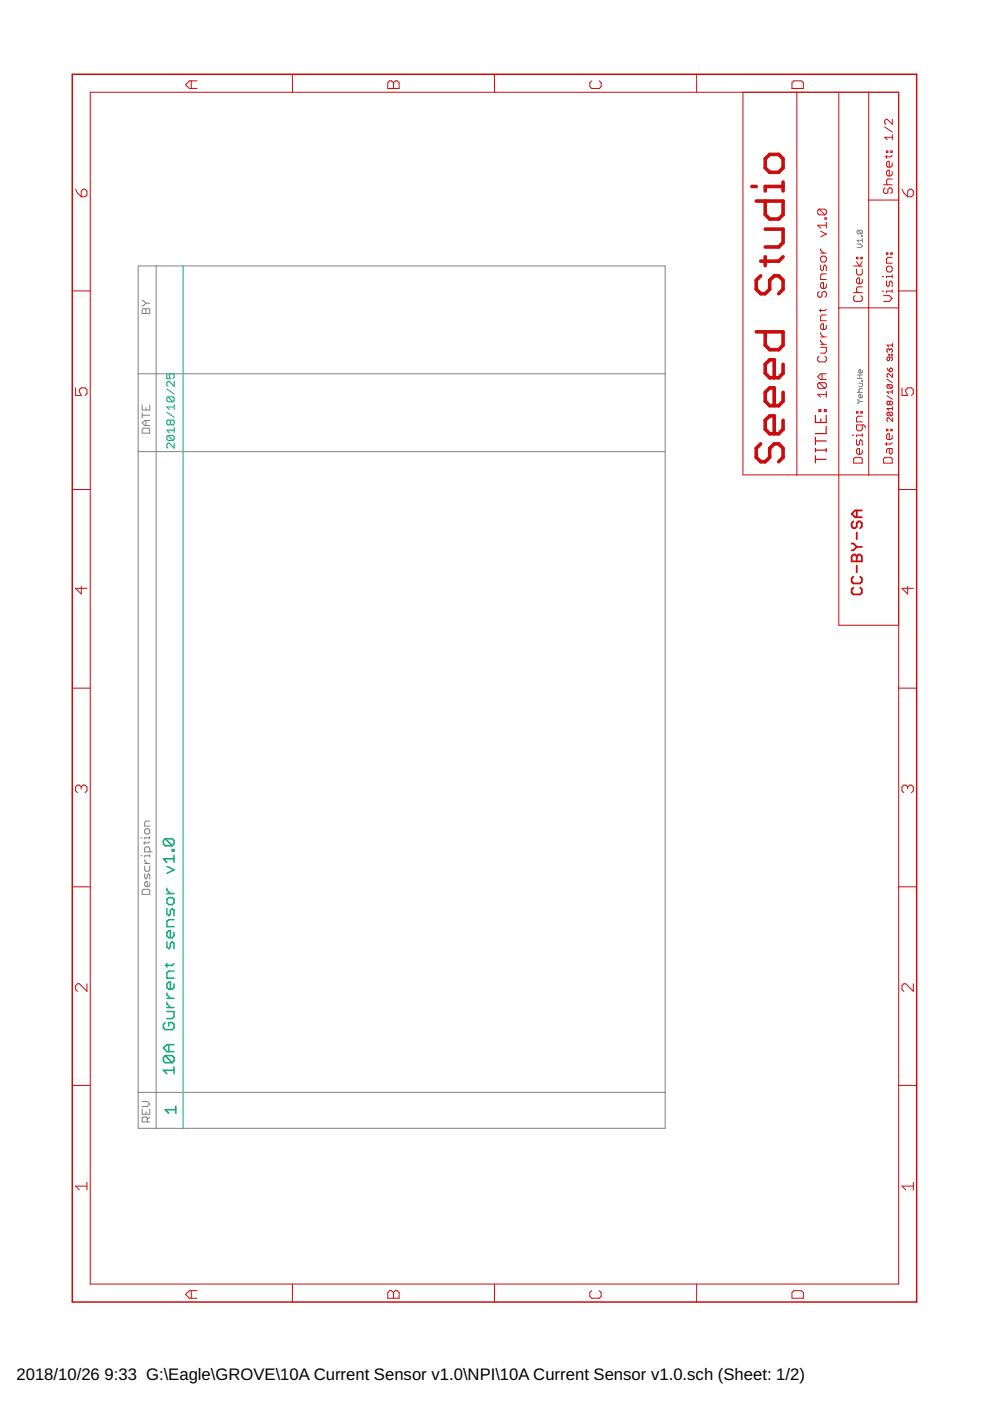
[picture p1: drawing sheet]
<svg xmlns="http://www.w3.org/2000/svg" width="210mm" height="297mm" viewBox="0 0 210 297" stroke-linecap="round" stroke-linejoin="round" font-family="sans-serif">
<g fill="none" stroke="#808080" stroke-width=".21">
<path d="M29.3 56.4h111.7v182.8h-111.7zM33.1 56.4v182.8M181.7 51.8h.8l.4 .3-.4 .4h-.8M181.9 48.8h.8l.2 .2v.4l-.2 .2M181.9 48.8l-.2 .2v.4l.2 .2h.8M181.9 48.8l.8 .8M182.7 50h.2v.2h-.2zM182.9 50.6v.7M182.9 50.9h-1.2l.4 .4M29.3 79.2h111.7M30.1 65.7l.3-.3h.3l.2 .3 .3-.3h.3l.2 .3v.8h-1.6zM30.1 63.8h.3l.5 .5"/>
<path d="M30.9 65.7v.8M30.9 64.3l-.5 .5h-.3M30.9 64.3h.8M181.7 79.5h1.2M182.3 79.5v.7M182.9 78.5v.4l-.2 .2h-.4l-.2-.2v-.4l.4-.2v.8M29.3 95.8h111.7M30.1 85.9v1h1.6v-1M30.1 87.5v1.1M30.1 88h1.6M30.4 90.8h1.1l.2 .3v.7h-1.6v-.7zM30.9 86.4v.5"/>
<path d="M30.9 89.2v1M31.7 89.2h-1l-.6 .5 .6 .5h1M181.7 84.8l.6 .3M181.7 83.2h1.2M181.7 80.2h1.2M182.1 81.3h.8v.5l-.2 .2h-.6M182.3 85.1l-.4 .4h-.2M182.3 85.1h.6M182.7 80.6h.2v.2h-.2zM182.9 83.8v.4l-.2 .1h-.4l-.2-.1v-.4l.4-.2v.7M182.9 82.4h-.6l-.2 .2v.4l.2 .2M29.9 177.6h.2"/>
<path d="M30.7 176l.2-.3h.6l.2 .3v.5l-.2 .3h-.6l-.2-.3zM30.7 178.5v.5M31.7 177.4v.5M31.7 174.1h-.8l-.2 .3v.8h1M31.7 177.6h-1v.3M31.7 178.5l-.2 .2h-1.1M29.9 181.4h.2M30.4 188.6h1.1l.2 .2v.8h-1.6v-.8zM30.7 185.3v.8l.2 .3 .3-.3v-.6l.3-.2 .2 .2v.9M30.7 183.6v.8l.2 .3h.6l.2-.3v-.8M30.7 182.3v.2l.5 .6M30.7 183.1h1"/>
<path d="M31.7 187.2v.5l-.2 .3h-.6l-.2-.3v-.5l.2-.3h.3v1.1M31.7 180.6v-.8l-.2-.2h-.6l-.2 .2v.8h1.6M31.7 181.2v.5M31.7 181.4h-1v.3M29.3 231.6h111.7M30.1 235.2v1h1.6v-1M30.1 233.5h1.1l.5 .6-.5 .5h-1.1M30.9 235.7v.5M31.2 237.9v-.8l-.3-.3h-.5l-.3 .3v.8h1.6M31.7 236.8l-.5 .5"/>
</g>
<g fill="none" stroke="#c90d0c" stroke-width=".21">
<path d="M19.1 19.6h171.4v252.6h-171.4zM40.6 17.1v1.7M41.8 17.1h-1.6l-.9 .8 .9 .9h1.6M62 15.7v3.9M82.2 17.5l.4-.4h.4l.4 .4 .4-.4h.4l.4 .4v1.3h-2.4zM83.4 17.5v1.3M104.8 15.7v3.9M125.5 17.1l-.4 .4v.9l.4 .4h1.6l.4-.4v-.9l-.4-.4M147.7 15.7v3.9M157.5 19.6v81.1h33M167.9 17.5l.4-.4h1.6l.4 .4v1.3h-2.4zM169 19.6v81.1"/>
<path d="M177.8 19.6v81.1M184.2 19.6v81.1M187.3 39.2h1.9M187.6 26.9l1.6 1.1M187.6 39.8l-.3 .3v.6l.3 .3h.4l.3-.3v-.6l.3-.3h.3l.3 .3v.6l-.3 .3M188 32h.3v.3h-.3zM188 33v.6M188.9 32h.3v.3h-.3zM189.2 34.5v.6l-.3 .3h-.6l-.3-.3v-.6l.3-.3h.3v1.2M189.2 36.4v.6l-.3 .3h-.6l-.3-.3v-.6l.3-.3h.3v1.2M189.2 38h-.9l-.3 .3v.6l.3 .3M189.2 33l-.3 .3h-1.3"/>
<path d="M189.2 29.1h-1.6l.5 .5M189.2 25.3v1.1l-1.1-1.1h-.2l-.3 .2v.6l.3 .3M189.2 28.6v1M16 40.1l.4 .8 .8 .8M17.6 40.1h.4l.4 .4v.8l-.4 .4h-.8v-1.2zM173.7 44.3h1.2l.3 .3v.7l-.3 .3M173.7 44.3l-.3 .3v.7l.3 .3h1.2M173.7 44.3l1.2 1.3M174 54.6l.3-.3h.6l.3 .3v.6l-.3 .3h-.6l-.3-.3zM174 56.2v.9l.3 .3 .3-.3v-.6l.3-.3 .3 .3v.9M174 52.7v.3l.6 .7M174 53.7h1.2"/>
<path d="M174 49l1.2 .6-1.2 .6M174.9 46.2h.3v.3h-.3zM175.2 47.1v1.3M175.2 58.1h-.9l-.3 .3v.9h1.2M175.2 47.8h-1.8l.6 .6M181 56.4h1.8M181.6 57.1v.9l.3 .3h.6l.3-.3v-.9M181.6 54.5h.3v.4h-.3zM181.6 55.5l.6 .9 .6-.9M182.5 54.5h.3v.4h-.3zM182.8 59.2v.7l-.3 .3h-.6l-.3-.3v-.7l.3-.3h.3v1.3M184.2 42.4h6.3"/>
<path d="M187 58.6h.3M188 56.7l.3-.2h.6l.3 .2v.7l-.3 .3h-.6l-.3-.3zM188 59.6v.9l.3 .3 .3-.3v-.6l.3-.3 .3 .3v.9M188 53.6h.3v.3h-.3zM188.9 53.6h.3v.3h-.3zM189.2 58.3v.6M189.2 54.6h-.9l-.3 .3v.9h1.2M189.2 58.6h-1.2v.3M191.2 40.1l.4 .8 .8 .8M192.4 40.5l.4-.4h.5l.4 .4v.8l-.4 .4h-.9zM15.3 61.7h3.8M173.7 61.8l-.3 .3v.6l.3 .3h.3l.3-.3v-.6l.3-.3h.3l.3 .3v.6l-.3 .3"/>
<path d="M173.7 75.5l-.3 .3v.6l.3 .3h1.2l.3-.3v-.6l-.3-.3M174 73.6h1.2v.9l-.3 .4h-.9M174 73h1.2M174 72.1v.3l.6 .6M174 65.5v.6M174 70.5v.3l.6 .6M174 71.4h1.2M174.3 79.2v1.3M175.2 60.2v.6l-.3 .4h-.6l-.3-.4v-.6l.3-.3h.3v1.3M175.2 69v.6l-.3 .3h-.6l-.3-.3v-.6l.3-.3h.3v1.2M175.2 79.2h-1.2l-.6 .7 .6 .6h1.2M175.2 66.8h-.9l-.3 .3v.9h1.2"/>
<path d="M175.2 65.5l-.3 .3h-1.2M177.8 65.3h12.7M181 62h1.8M181.3 62.7l-.3 .3v.6l.3 .3h1.2l.3-.3v-.6l-.3-.3M182.8 60.8h-.9l-.3 .3v.6l.3 .3M187 61.7h.3M187.3 62.7h1.3l.6 .6-.6 .6h-1.3M188.1 78l.5 .8M188.4 75.1h.2v.2h-.2zM188.6 74.1l.2-.1 .4 .1v.4l-.2 .2M188.6 75.7v.6l-.2 .2-.3-.2v-.4l.2-.2h.7l.2 .2v.4l-.2 .2M188.6 78.2l.4-.2 .2 .2v.4l-.2 .2h-.4z"/>
<path d="M188.6 74.1l-.2-.1-.3 .1v.4l.2 .2M188.6 74.1v.2M189 75.1h.2v.2h-.2zM189.2 61.4v.6M189.2 61.7h-1.2v.3M189.2 79.2v.8l-.8-.8h-.1l-.2 .2v.4l.2 .2M189.2 72.8v.8M189.2 73.2h-1.1l.3 .4M190.5 61.7h3.9M16 82.2v1.6h1.2l-.4-.8v-.4l.4-.4h.8l.4 .4v.8l-.4 .4M173.7 81.1h1.2l.3 .3v.6l-.3 .3M173.7 81.1l-.3 .3v.6l.3 .3h1.2"/>
<path d="M173.7 81.1l1.2 1.2M175.2 83.6h-1.8l.6 .6M175.2 83v1.2M180.7 92.3h.3M181 97.3l.3-.3h1.2l.3 .3v.9h-1.8zM181.6 93.2v.9l.3 .3 .3-.3v-.6l.3-.3 .3 .3v.9M181.6 87.3h.3v.3h-.3zM182.5 87.3h.3v.3h-.3zM182.8 90.1v.9l-.3 .3h-.6l-.3-.3v-.9h1.5l.3 .3v.3M182.8 92v.6M182.8 95.4v.6l-.3 .3h-.6l-.3-.3v-.6l.3-.3h.3v1.2M182.8 88.2h-.9l-.3 .3v1h1.2"/>
<path d="M182.8 92.3h-1.2v.3M187.3 97.3l.3-.3h1.3l.3 .3v.9h-1.9zM188 91h.3v.3h-.3zM188 93.8v.6M188.1 83.9l1.1 .8M188.1 80.4l1.1 .8M188.3 81.6l-.2 .1v.4l.2 .2h.7M188.3 81.6h.7l.2 .1v.4l-.2 .2M188.3 87.4h.7l.2 .2v.4l-.2 .2M188.3 87.4l-.2 .2v.4l.2 .2h.7M188.3 87.4l.7 .8M188.3 81.6l.7 .7"/>
<path d="M188.6 95.1v.9l.3 .3 .3-.3v-.9h-.9l-.3 .3v.6M188.6 85.3l.2-.2 .4 .2v.3l-.2 .2-.4-.2M188.6 85.3l-.2-.2-.3 .2v.3l.2 .2 .3-.2M188.6 85.3v.3M188.9 91h.3v.3h-.3zM189.2 92.3v.6l-.3 .3h-.6l-.3-.3v-.6l.3-.3h.3v1.2M189.2 93.8l-.3 .3h-1.3M189.2 82.7v.8M189.2 86.2v.8M189.2 88.6v.7l-.8-.7h-.1l-.2 .2v.4l.2 .1M189.2 86.6h-1.1l.3 .4M189.2 83.1h-1.1l.3 .4"/>
<path d="M191.2 82.2v1.6h1.2l-.4-.8v-.4l.4-.4h.9l.4 .4v.8l-.4 .4M15.3 103.8h3.8M177.8 100.8v31.8h12.7M190.5 103.8h3.9M17.2 124.3v1.6l-1.2-1.2h2.4M192.4 124.3v1.6l-1.2-1.2h2.5M15.3 145.9h3.8M190.5 145.9h3.9M17.2 166.9l-.4-.4h-.4l-.4 .4v.8l.4 .4M17.2 166.9l.4-.4h.4l.4 .4v.8l-.4 .4M17.2 166.9v.4M192.4 166.9l.4-.4h.5l.4 .4v.8l-.4 .4"/>
<path d="M192.4 166.9l-.4-.4h-.4l-.4 .4v.8l.4 .4M192.4 166.9v.4M15.3 188h3.8M190.5 188h3.9M18.4 208.6v1.6l-1.6-1.6h-.4l-.4 .4v.8l.4 .4M193.7 208.6v1.6l-1.7-1.6h-.4l-.4 .4v.8l.4 .4M15.3 230.1h3.8M190.5 230.1h3.9M18.4 251.5h-2.4l.8 .8M18.4 250.7v1.6M193.7 251.5h-2.5l.8 .8M193.7 250.7v1.6"/>
<path d="M40.6 273.6v1.7M41.8 273.6h-1.6l-.9 .8 .9 .9h1.6M62 272.2v3.9M82.2 274l.4-.4h.4l.4 .4 .4-.4h.4l.4 .4v1.3h-2.4zM83.4 274v1.3M104.8 272.2v3.9M125.5 273.6l-.4 .4v.8l.4 .5h1.6l.4-.5v-.8l-.4-.4M147.7 272.2v3.9M167.9 274l.4-.4h1.6l.4 .4v1.3h-2.4z"/>
</g>
<g fill="none" stroke="#c90d0c" stroke-width=".76">
<path d="M159.4 39.5h.9M162.2 33.7l1-1h1.9l.9 1v1.9l-.9 .9h-1.9l-1-.9zM166 38.6v1.9M166 39.5h-3.8v1M160.3 42.6h5.7v2.9l-.9 .9h-1.9l-1-.9v-2.9M161.3 58.5l-1 .9v1.9l1 1h.9l1-1v-1.9l.9-.9h1l.9 .9v1.9l-.9 1M162.2 48.6h3.8v2.8l-.9 1h-2.9M162.2 54.4v1.9M166 54.4l-.9 1h-3.8M160.3 70.4h5.7v2.8l-.9 .9h-1.9l-1-.9v-2.8M166 77.2v1.9l-.9 1h-1.9l-1-1v-1.9l1-.9h.9v3.8M161.3 94.1l-1 1v1.9l1 .9h.9l1-.9v-1.9l.9-1h1l.9 1v1.9l-.9 .9"/>
<path d="M166 83.2v1.9l-.9 .9h-1.9l-1-.9v-1.9l1-1h.9v3.8M166 89.1v1.9l-.9 1h-1.9l-1-1v-1.9l1-.9h.9v3.8"/>
</g>
<path d="M172.9 97.4h2.3M172.9 88.1v1.5h2.3v-1.5M172.9 92.7v1.6M172.9 95.1v.7M172.9 96.6v1.5M172.9 95.4h2.3M172.9 93.5h2.3M173.7 86.9h.3v.3h-.3zM174 88.8v.8M174.8 86.9h.4v.3h-.4zM175.2 90.4v1.5h-2.3M175.2 95.1v.7" fill="none" stroke="#c90d0c" stroke-width=".25"/>
<path d="M15.3 15.7h179.1v260.4h-179.1z" fill="none" stroke="#c90d0c" stroke-width=".32"/>
<path d="M180.6 117.9l.3-.3h.4l.4 .3 .3-.3h.4l.3 .3v1.1h-2.1zM180.6 115.2h.3l.8 .8M180.9 110.6l-.3 .3v.7l.3 .4h.4l.4-.4v-.7l.3-.3h.4l.3 .3v.7l-.3 .4M181.7 108.2v1.5M181.7 112.9v1.4M181.7 117.9v1.1M181.7 119.9v1.4M181.7 116l-.8 .7h-.3M181.7 116h1M182.7 108.2h-1.4l-.7 .7 .7 .8h1.4M180.9 124.6l-.3 .3v.8l.3 .3h1.5l.3-.3v-.8l-.3-.3M180.9 122.3l-.3 .3v.7l.3 .4h1.5l.3-.4v-.7l-.3-.3" fill="none" stroke="#c90d0c" stroke-width=".38"/>
<g fill="none" stroke="#0dab76" stroke-width=".32">
<path d="M35 177.8h1.5l.4 .4v.7l-.4 .4M35 177.8l-.4 .4v.7l.4 .4h1.5M35 177.8l1.5 1.5M35.4 190.7l.4-.4h.7l.4 .4v.7l-.4 .4h-.7l-.4-.4zM35.4 192.6v1.2l.4 .3 .3-.3v-.8l.4-.4 .4 .4v1.1M35.4 199.7v1.1l.4 .3 .3-.3v-.8l.4-.3 .4 .3v1.1M35.4 188.3v.4l.7 .8M35.4 189.5h1.5M35.4 183.7l1.5 .7-1.5 .8M36.5 180.1h.4v.4h-.4zM36.9 181.3v1.5M36.9 197.7v.7l-.4 .4h-.7l-.4-.4v-.7l.4-.4h.3v1.5"/>
<path d="M36.9 195h-1.1l-.4 .3v1.2h1.5M36.9 182.1h-2.3l.8 .7M35 216.8l-.4 .4v.7l.4 .4h1.5l.4-.4v-.7l-.4-.4h-.7v.8M35.4 214.5h1.5v1.1l-.4 .4h-1.1M35.4 213.6h1.5M35.4 212.5v.4l.7 .7M35.4 204.3v.7M35.4 210.5v.4l.7 .8M35.4 211.7h1.5M36.9 208.6v.8l-.4 .3h-.7l-.4-.3v-.8l.4-.4h.3v1.5M36.9 205.9h-1.1l-.4 .4v1.1h1.5M36.9 204.3l-.4 .4h-1.5"/>
<path d="M35 223.8h1.5l.4 .4v.7l-.4 .4M35 223.8l-.4 .4v.7l.4 .4h1.5M35 223.8l1.5 1.5M35.8 221.5v1.5M36.9 226.9h-2.3l.8 .7M36.9 226.2v1.4M36.9 221.5h-1.5l-.8 .7 .8 .8h1.5M37.3 235.3h-2.3l.8 .7M37.3 234.5v1.5"/>
</g>
<g fill="none" stroke="#0dab76" stroke-width=".21">
<path d="M38.8 56.4v182.8M35.4 79.2v1.1h.8l-.3-.5v-.3l.3-.3h.5l.2 .3v.5l-.2 .3M35.4 87.4l1.5 1.1M35.4 82.5l1.5 1M35.6 84.1h1.1l.2 .3v.5l-.2 .3M35.6 92.3h1.1l.2 .3v.5l-.2 .3M35.6 84.1l-.2 .3v.5l.2 .3h1.1M35.6 92.3l-.2 .3v.5l.2 .3h1.1M35.6 92.3l1.1 1.1M35.6 84.1l1.1 1.1M36.2 89.3l.2-.3h.3l.2 .3v.5l-.2 .3h-.3l-.2-.3M36.2 89.3l-.3-.3h-.3l-.2 .3v.5l.2 .3h.3l.3-.3"/>
<path d="M36.2 89.3v.5M36.9 80.9v1l-1-1h-.3l-.2 .2v.6l.2 .2M36.9 85.8v1M36.9 90.7v1M36.9 94v1l-1-1h-.3l-.2 .2v.5l.2 .3M36.9 91.2h-1.5l.5 .5M36.9 86.3h-1.5l.5 .5"/>
</g>
<g font-size="3.5">
<text x="3.5" y="292.5">2018/10/26</text>
<text x="22.2" y="292.5">9:33 G:\Eagle\GROVE\10A Current Sensor v1.0\NPI\10A Current Sensor v1.0.sch (Sheet: 1/2)</text>
</g>
</svg>
